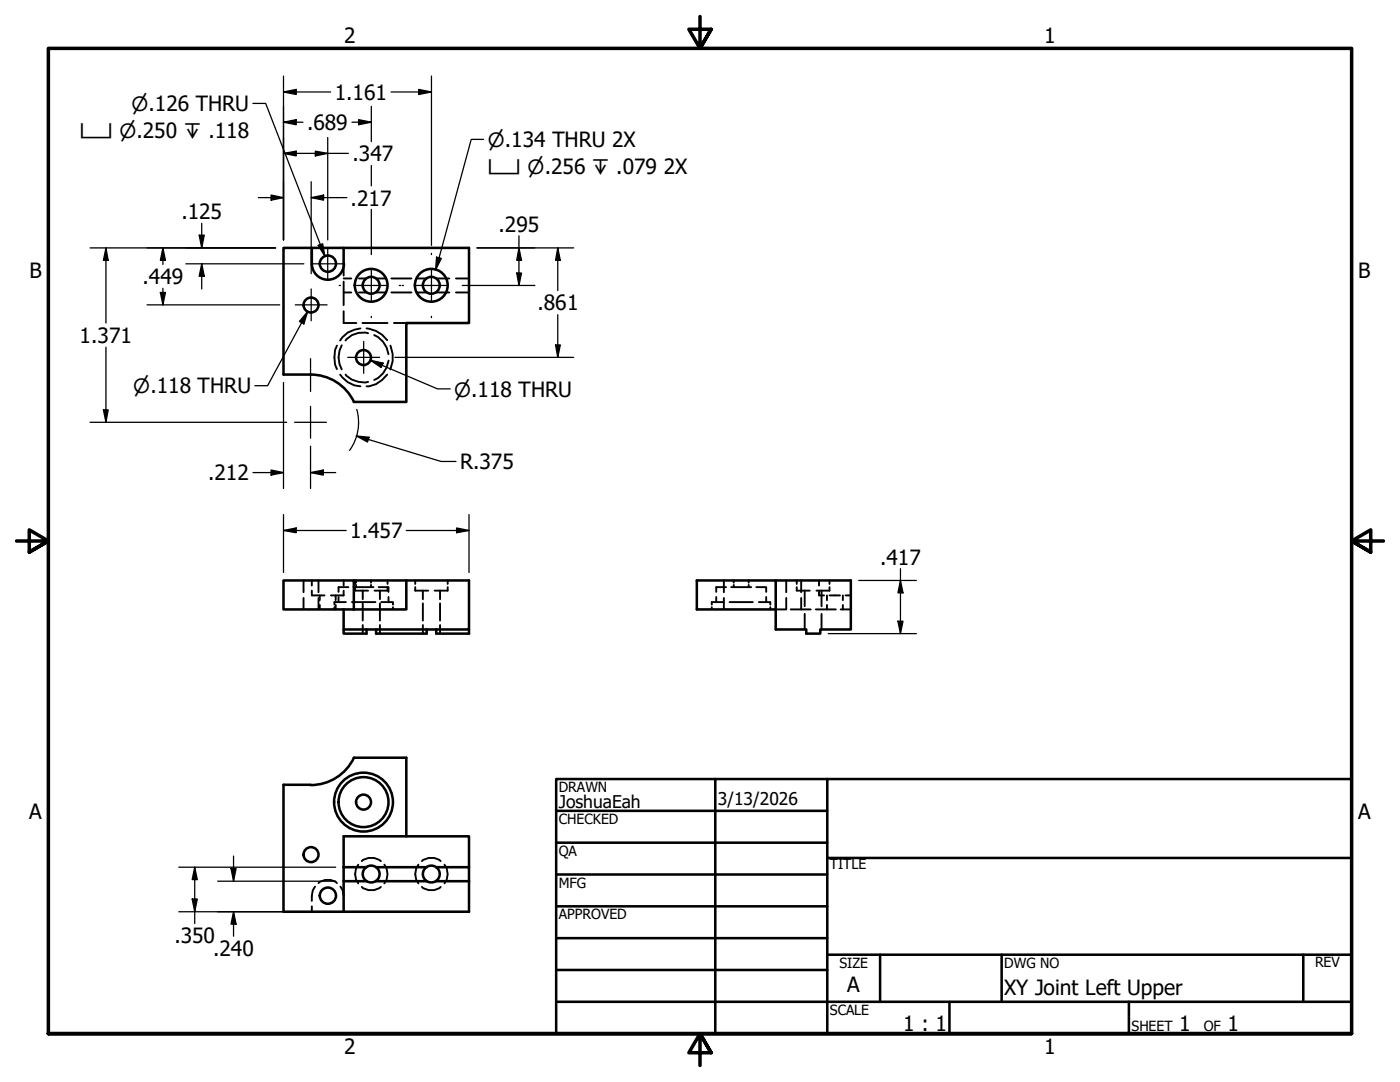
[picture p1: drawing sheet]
<svg xmlns="http://www.w3.org/2000/svg" width="279mm" height="216mm" viewBox="0 0 279 216" stroke-linecap="round" stroke-linejoin="round" font-family="sans-serif">
<!-- layer: Hidden (ANSI) -->
<g fill="none" stroke="#000" stroke-width=".38">
<path d="M68.6 52.6v2.4M68.6 56.2v4.7M68.6 55.6h1.5M68.6 58.4h1.5M71.6 55.6h1.6M71.6 58.4h1.6M75.1 55.6h2M75.1 58.4h2M78.1 55.6h4M78.1 58.4h4M83.1 55.6h2.1M83.1 58.4h2.1"/>
<path d="M87.1 55.6h2.6M87.1 58.4h2.6M91 55.6h2.6M91 58.4h2.6M67.2 69a5.7 5.7 0 0 0 0 4.7M67.9 74.7a5.2 5.2 0 0 0 4 2.4M68.2 68.9a4.9 4.9 0 0 0 0 4.8M68.6 62.1v2.4h2.5M69 74.7a4.6 4.6 0 0 0 4.5 1.5M71.9 65.5a5 5 0 0 0-4 2.4M72.3 64.5h5M73.2 65.5a5.7 5.7 0 0 1 4.1 2.4"/>
<path d="M73.5 66.5a4.4 4.4 0 0 0-4.5 1.4M74.7 66.9a4.8 4.8 0 0 1 2.8 3.8M77.3 74.7a5.1 5.1 0 0 1-4.1 2.4M77.5 71.9a4.9 4.9 0 0 1-2.8 3.9M77.9 69a6 6 0 0 1 0 4.7M78.6 64.5h2.5M60.6 115.8v2.4M60.6 119.3v2.3M62.2 115.8v1M62.2 117.9v.9h2.6M63.6 115.8v2.4M63.6 119.3v2.3"/>
<path d="M63.8 118.8v1M67 118.8v1M67.6 119.1v1M68.6 115.8v1M68.6 117.9v.9h-2.6M69.5 117.2h-1.9v.9M70.5 117.2h4M70.9 117.2v.7h2.6M70.9 115.8v.7M71.1 115.8v.5M71.1 116.7v.5M72.4 117.9v1.7"/>
<path d="M74 115.8v.5M74 116.7v.5M75.6 117.2h1.9v.9M75.8 117.9v1.7M77.3 117.2v.7h-2.6M77.3 115.8v.7M77.5 119.1v1M82.9 117.2v.7h2.6M82.9 115.8v.7M84.4 117.9v1.7M87.8 117.9v1.7M89.3 117.2v.7h-2.6"/>
<path d="M89.3 115.8v.7M142.9 119.1v1M144.5 115.8v2.4M144.5 119.3v2.3M144.9 117.2h-2v.9M145.9 117.2h4M146.4 115.8v.5M146.4 116.7v.5M149.4 115.8v.5M149.4 116.7v.5M150.9 117.2h2v.9M152.9 119.1v1"/>
<path d="M156.9 115.8v2.4M156.9 119.3v2.3M159 117.2v.7h2.6M159 115.8v.7M159.9 115.8v2.4M159.9 119.3v2.3M160.6 117.9v3.1M163.4 117.9v.9h1.1M163.4 115.8v1M164 117.9v3.1M165 118.8v1M165.5 118.8h2.1"/>
<path d="M165.5 117.2v.7h-2.6M165.5 115.8v.7M168.2 118.8v1M168.7 118.8h1.1M63.8 120.7v.9M66.7 121.2v.4M67 120.7v.9M69 120.1h-2.3v.5M70.2 120.1h4.7M72.4 120.4v3.4M72.4 124.7v1.7M75.8 120.4v3.4"/>
<path d="M75.8 124.7v1.7M76.1 120.1h2.3v.5M78.4 121.2v.4M84.4 120.4v3.4M84.4 124.7v1.7M87.8 120.4v3.4M87.8 124.7v1.7M142 121.2v.4M144.4 120.1h-2.4v.5M145.6 120.1h4.6M151.4 120.1h2.3v.5M153.7 121.2v.4"/>
<path d="M154.8 121.6h2M157.8 121.6h4M160.6 122.5v3.1M162.8 121.6h4M164 122.5v3.1M165 120.7v.9M167.8 121.6h2M168.2 120.7v.9M62.9 176.9l-.5 .8-.2 2.1M63.6 176.2a2.83 2.83 0 0 1 3.6 0M67.9 176.9l.5 .8 .2 1.1M71.5 172.5a3.1 3.1 0 0 0 0 3.8"/>
<path d="M72.2 171.8a2.97 2.97 0 0 1 3.8 0M72.2 177a2.97 2.97 0 0 0 3.8 0M76.7 172.5a3.1 3.1 0 0 1 0 3.8M83.5 172.5a3.1 3.1 0 0 0 0 3.8M84.2 171.8a2.9 2.9 0 0 1 3.7 0M84.2 177a2.9 2.9 0 0 0 3.7 0M88.7 172.5a3.1 3.1 0 0 1 0 3.8M62.2 180.8v1.1"/>
</g>
<!-- layer: Visible (ANSI) -->
<g fill="none" stroke="#000" stroke-width=".51">
<path d="M62.2 52.6a3.2 3.2 0 0 0 3.2 3.2 3.2 3.2 0 0 0 3.2-3.2M62.2 49.5h6.4v3.1M62.2 49.5h-5.6v25.2h5.4M62.2 49.5v3.1M68.6 49.5h25v15h-12.5v15.7h-10.5M62 74.7a9.6 9.6 0 0 1 8.6 5.5M56.6 115.8h14v5.8h-14zM70.6 115.8h23v9.8h-25v-4M81.1 115.8v5.8h-10.5M154.8 115.8h15v9.8h-6.1v.8h-2.8v-.8h-6.1v-9.8h-15.7v5.8h15.7M68.6 125.6v.8h4.6v-.8M75.1 125.6v.8h10.1v-.8"/>
<path d="M87.1 125.6v.8h6.5v-.8M62 156.6h-5.4v25.3h37v-6.1M70.6 151.2h10.5v15.7M70.6 151.2a9.6 9.6 0 0 1-8.6 5.5M68.6 173h4.6M68.6 175.8h4.6M75.1 173h10.1M75.1 175.8h10.1M87.1 173h6.5v2.8M87.1 175.8h6.5M93.6 173v-6.1h-25v15"/>
<circle cx="65.4" cy="52.6" r="1.62"/>
<circle cx="74.1" cy="56.9" r="1.68"/>
<circle cx="74.1" cy="56.9" r="3.3"/>
<circle cx="86.1" cy="56.9" r="1.68"/>
<circle cx="86.1" cy="56.9" r="3.3"/>
<circle cx="62.1" cy="60.9" r="1.49"/>
<circle cx="72.5" cy="71.3" r="1.49"/>
<circle cx="62.1" cy="170.5" r="1.49"/>
<circle cx="65.4" cy="178.7" r="1.62"/>
<circle cx="72.5" cy="160.1" r="1.49"/>
<circle cx="72.5" cy="160.1" r="5.9"/>
<circle cx="72.5" cy="160.1" r="5"/>
<circle cx="74.1" cy="174.4" r="1.68"/>
<circle cx="86.1" cy="174.4" r="1.68"/>
</g>
<!-- layer: Border (ANSI) -->
<path d="M139.7 3.3v6.4l-2.2-3.9h4.4l-2.2 3.9 2.2-3.9M3.3 107.9h6.4l-3.9-2.2v4.5l3.9-2.3-3.9 2.3M276.1 107.9h-6.4l3.9-2.2v4.5l-3.9-2.3 3.9 2.3M9.7 206.2v-196.5h260v196.5h-260h260M141.9 210.1l-2.2-3.9 2.2 3.9h-4.4l2.2-3.9v6.4" fill="none" stroke="#000" stroke-width=".7"/>
<!-- layer: Title (ANSI) -->
<g fill="none" stroke="#000" stroke-width=".51">
<path d="M111 155.4h158.7v50.8h-158.7zM142.7 155.4v50.8M165.1 155.4v50.8M111 161.8h54.1M111 168.1h54.1M111 174.5h54.1M165.1 171.2h104.6M111 180.8h54.1M111 187.2h54.1M111 193.5h54.1M111 199.9h158.7M165.1 190.5h104.6"/>
<path d="M175.6 190.5v9.4M189.5 199.9v6.3M199.9 190.5v9.4M225.3 199.9v6.3M260.1 190.5v9.4"/>
</g>
<!-- layer: Dimension (ANSI) -->
<g fill="none" stroke="#000" stroke-width=".25">
<path d="M56.6 18.4l2.5-.6v1.1zM56.6 15.2v32.7M56.6 18.4h9.4M78 18.4h8.1M83.6 17.8l2.5 .6-2.5 .5zM86.1 15.2v33.8M51.6 39.4h5M54.1 38.9l2.5 .5-2.5 .5zM56.6 30.6l2.5-.4v.9zM56.6 24.4l2.5-.5v1zM56.6 30.6h12.9M56.6 24.4h3.9"/>
<path d="M62.1 39.4l2.5-.5v1zM62.1 39.4h7.1M62.1 36.3v16.2M62.9 30.2l2.5 .4-2.5 .5zM65.4 27.4v20.5M70.2 24.4h3.9M71.6 23.9l2.5 .5-2.5 .5zM74.1 21.2v7.1M74.1 33v4.1M18 49.5h37M21.1 49.5l.5 2.4h-1zM21.1 49.5v15"/>
<path d="M32 58.4h1l-.5 2.4zM32.5 49.5l.5 2.4h-1zM32.5 49.5v3.3M32.5 57.5v3.3M37.1 52.6h23.5M39.8 46.9h1l-.5 2.6zM40.3 52.6l.5 2.5h-1zM40.3 44.6v4.9M40.3 52.6v5.1M62.1 52.7v1.9M74.1 41.8v8.7M92.5 57h14.2"/>
<path d="M95.2 49.5h19.3M103.1 54.5h1l-.5 2.5zM103.6 49.5l.5 2.4h-1zM103.6 47.1v9.9M111.3 49.5l.5 2.4h-.9zM111.3 49.5v8.5M21.1 69.3v15M29.3 60.8h26.5M56.6 76.3v21.2M78.8 71.3h35.7M110.9 68.8h.9l-.5 2.5zM111.3 62.8v8.5"/>
<path d="M18 84.3h39.2M20.6 81.8h1l-.5 2.5zM50.5 94.3h6.1M54.1 93.8l2.5 .5-2.5 .5zM62 94.3l2.5-.5v1zM62 94.3h5M62 89v8.5M71.1 87l2.6 .2-.4 1zM71.1 87l16.9 5.1h3M71.2 81.7a9.6 9.6 0 0 1-1.4 8.2M56.6 105.9l2.5-.6v1zM56.6 105.9h12.5"/>
<path d="M56.6 102.7v11.5M81.1 105.9h12.5M91.1 105.3l2.5 .6-2.5 .4zM93.6 102.7v11.5M171.4 115.8h11.5M179.7 115.8l.5 2.5h-1zM179.7 113.5v12.9M165.3 126.4h17.6M179.2 124h1l-.5 2.4zM35.7 173h31.3M38.4 179.4h1l-.5 2.5zM38.9 173l.5 2.5h-1z"/>
<path d="M38.9 173v11.3M43.4 175.8h23.6M46.1 173.3h1l-.5 2.5zM46.6 170.8v5M35.7 181.9h31.3M46.6 181.9l.5 2.5h-1zM46.6 181.9v4.9"/>
</g>
<g fill="#000">
<path d="M56.6 18.4l2.5-.6v1.1zM83.6 17.8l2.5 .6-2.5 .5zM54.1 38.9l2.5 .5-2.5 .5zM56.6 30.6l2.5-.4v.9zM56.6 24.4l2.5-.5v1zM62.9 30.2l2.5 .4-2.5 .5zM62.1 39.4l2.5-.5v1zM71.6 23.9l2.5 .5-2.5 .5zM21.1 49.5l.5 2.4h-1zM32 58.4h1l-.5 2.4zM32.5 49.5l.5 2.4h-1zM39.8 46.9h1l-.5 2.6z"/>
<path d="M40.3 52.6l.5 2.5h-1zM103.1 54.5h1l-.5 2.5zM103.6 49.5l.5 2.4h-1zM111.3 49.5l.5 2.4h-.9zM110.9 68.8h.9l-.5 2.5zM20.6 81.8h1l-.5 2.5zM54.1 93.8l2.5 .5-2.5 .5zM62 94.3l2.5-.5v1zM71.1 87l2.6 .2-.4 1zM56.6 105.9l2.5-.6v1zM91.1 105.3l2.5 .6-2.5 .4zM179.7 115.8l.5 2.5h-1z"/>
<path d="M179.2 124h1l-.5 2.4zM38.4 179.4h1l-.5 2.5zM38.9 173l.5 2.5h-1zM46.1 173.3h1l-.5 2.5zM46.6 181.9l.5 2.5h-1z"/>
</g>
<!-- layer: Center Mark (ANSI) -->
<g fill="none" stroke="#000" stroke-width=".25">
<path d="M62.1 57.7v6.3M62.2 52.6h6.4M65.4 49.5v6.3M67.7 57h.2M70.9 57h6.4M74.1 50.5v.3M74.1 53.8v6.3M79.7 57h.2M80.3 57h.2M82.9 57h6.4M86.1 50.5v.3M86.1 53.8v6.3"/>
<path d="M92.3 57h.2M58.9 60.8h6.4M62 71.6v6.5M69.4 71.3h6.4M72.6 68.1v6.4M74.1 63.1v.3M86.1 63.1v.3M58.8 84.3h6.4M62 81.1v6.3"/>
</g>
<!-- layer: Symbol (ANSI) -->
<path d="M50.5 20.6h2.5l11.8 30.5M96.5 27.8h-2.5l-7.1 26M63.5 49l.9-.4 .4 2.5zM87.1 51.3l1 .3-1.2 2.2zM61.4 62.2l-.8 2.4-.8-.5zM61.4 62.2l-8 14.8h-2.5M73.9 71.9l2.6 .6-.4 .8zM73.9 71.9l13.4 5.7h2.6" fill="none" stroke="#000" stroke-width=".25"/>
<path d="M63.5 49l.9-.4 .4 2.5zM87.1 51.3l1 .3-1.2 2.2zM61.4 62.2l-.8 2.4-.8-.5zM73.9 71.9l2.6 .6-.4 .8z" fill="#000"/>
<g font-size="4.2">
<text x="68.7" y="8.6">2</text>
<text x="208.4" y="8.6">1</text>
<text x="66.8" y="19.9">1.161</text>
<text x="61.3" y="25.9">.689</text>
<text x="70.4" y="32.1">.347</text>
<text x="132.5" y="34.7">2X</text>
<text x="70" y="41">.217</text>
<text x="36.2" y="43.7">.125</text>
<text x="99.5" y="46.2">.295</text>
<text x="5.9" y="55.5">B</text>
<text x="28.4" y="56.7">.449</text>
<text x="271.1" y="55.5">B</text>
<text x="107.3" y="61.9">.861</text>
<text x="15.9" y="68.4">1.371</text>
<text x="41.5" y="95.8">.212</text>
<text x="91.8" y="93.6">R.375</text>
<text x="69.9" y="107.3">1.457</text>
<text x="175.6" y="112.6">.417</text>
<text x="5.8" y="163.4">A</text>
<text x="271" y="163.4">A</text>
<text x="34.8" y="188.2">.350</text>
<text x="42.5" y="190.7">.240</text>
<text x="169.1" y="198">A</text>
<text x="200.4" y="198.6">XY Joint Left Upper</text>
<text x="180.3" y="205.7">1 : 1</text>
<text x="235.3" y="205.7">1</text>
<text x="245" y="205.7">1</text>
<text x="68.7" y="210.3">2</text>
<text x="208.4" y="210.3">1</text>
</g>
<g font-size="3.9">
<text x="26.2" y="22.2">⌀.126 THRU</text>
<text x="15.9" y="27.5">⌴ ⌀.250 ↧ .118</text>
<text x="97.3" y="29.3">⌀.134 THRU 2X</text>
<text x="97.3" y="34.7">⌴ ⌀.256 ↧ .079</text>
<text x="26.6" y="78.5">⌀.118 THRU</text>
<text x="90.6" y="79.1">⌀.118 THRU</text>
</g>
<g font-size="3.5">
<text x="111.5" y="161.2">JoshuaEah</text>
<text x="143.3" y="160.7">3/13/2026</text>
</g>
<g font-size="2.8">
<text x="111.5" y="158">DRAWN</text>
<text x="111.5" y="164.4">CHECKED</text>
<text x="111.5" y="170.8">QA</text>
<text x="165.6" y="173.4">TITLE</text>
<text x="111.5" y="177.1">MFG</text>
<text x="111.5" y="183.5">APPROVED</text>
<text x="167.5" y="193.1">SIZE</text>
<text x="200.4" y="193.1">DWG NO</text>
<text x="262.4" y="193">REV</text>
<text x="165.6" y="202.5">SCALE</text>
<text x="225.8" y="205.7">SHEET</text>
<text x="240.2" y="205.7">OF</text>
</g>
</svg>
